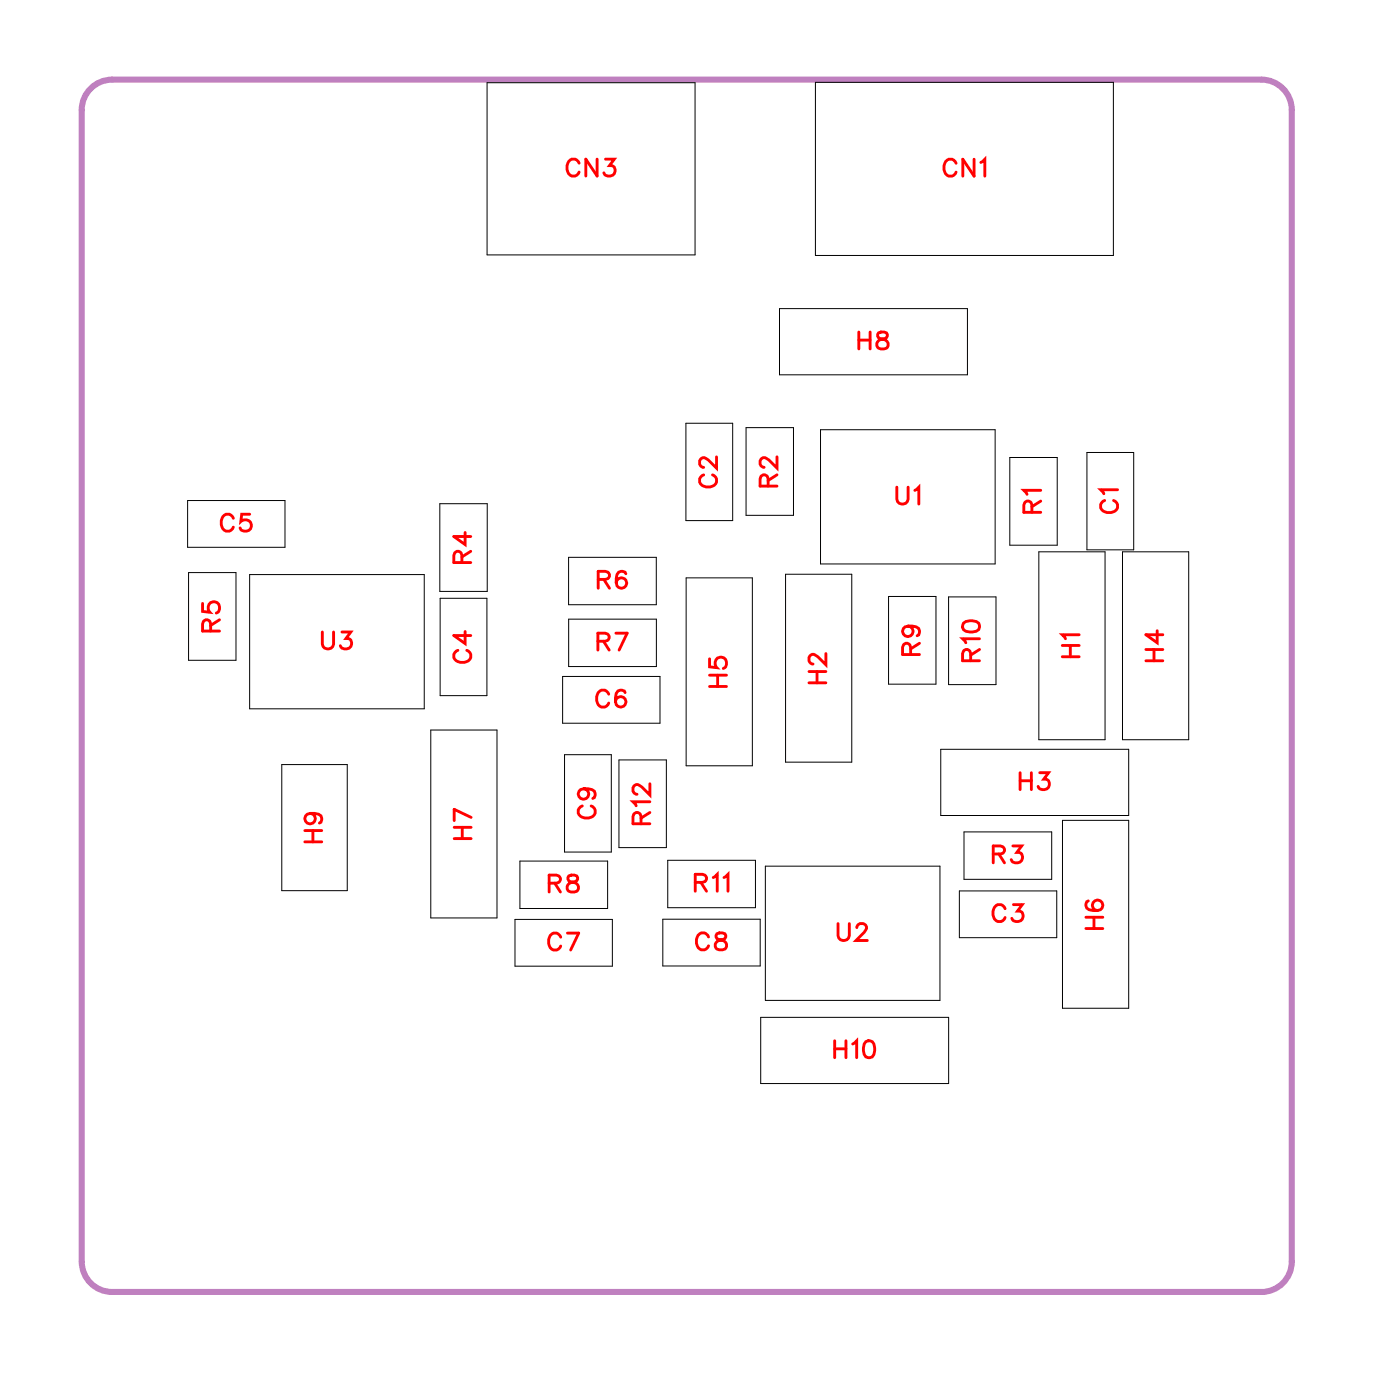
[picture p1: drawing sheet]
<svg xmlns="http://www.w3.org/2000/svg" width="58mm" height="59mm" viewBox="0 0 58 59" stroke-linecap="round" stroke-linejoin="round" font-family="sans-serif">
<path d="M4.7 3.3h48.2a1.27 1.27 0 0 1 1.2 1.3v48.3a1.27 1.27 0 0 1-1.2 1.2h-48.2a1.27 1.27 0 0 1-1.3-1.2v-48.3a1.27 1.27 0 0 1 1.3-1.3" fill="none" stroke="#bf80bf" stroke-width=".25"/>
<g fill="none" stroke="#000" stroke-width=".04">
<path d="M20.4 3.5h8.7v7.2h-8.7zM28.7 17.7h2v4.1h-2zM31.3 17.9h1.9v3.7h-1.9zM32.7 12.9h7.8v2.8h-7.8zM34.2 3.5h12.4v7.2h-12.4zM34.4 18h7.3v5.6h-7.3zM42.3 19.2h2v3.6h-2zM45.5 19h2v4h-2zM7.9 21h4v1.9h-4zM7.9 24h2v3.7h-2zM10.5 24.1h7.3v5.6h-7.3zM11.8 32h2.7v5.3h-2.7z"/>
<path d="M18 30.6h2.8v7.9h-2.8zM18.4 21.1h2v3.7h-2zM18.4 25.1h2v4h-2zM21.6 38.5h4.1v2h-4.1zM21.8 36.1h3.7v2h-3.7zM23.6 28.3h4.1v2h-4.1zM23.7 31.6h1.9v4.1h-1.9zM23.8 23.4h3.7v1.9h-3.7zM23.8 25.9h3.7v2h-3.7zM25.9 31.8h2v3.7h-2zM27.8 38.5h4.1v2h-4.1zM28 36h3.7v2h-3.7z"/>
<path d="M28.7 24.2h2.8v7.9h-2.8zM32.1 36.3h7.3v5.6h-7.3zM32.9 24.1h2.8v7.8h-2.8zM37.2 25h2v3.7h-2zM39.4 31.4h7.9v2.8h-7.9zM39.7 25h2v3.7h-2zM40.2 37.3h4.1v2h-4.1zM40.4 34.9h3.7v1.9h-3.7zM43.5 23.1h2.8v7.9h-2.8zM44.5 34.4h2.8v7.8h-2.8zM47 23.1h2.8v7.9h-2.8zM31.9 42.6h7.8v2.8h-7.8z"/>
</g>
<g fill="none" stroke="#f00" stroke-width=".12">
<path d="M24.3 6.8a.26 .26 0 0 0-.3-.1 .26 .26 0 0 0-.2 .2v.2a.26 .26 0 0 0 .2 .3 .26 .26 0 0 0 .3-.2M25 6.7v.7l-.5-.7v.7M25.4 6.7h.3l-.2 .2a.24 .24 0 0 1 .2 .4 .24 .24 0 0 1-.4-.1M29.5 19.9a.26 .26 0 0 0-.2 .3 .26 .26 0 0 0 .3 .2h.2a.26 .26 0 0 0 .2-.2 .26 .26 0 0 0-.1-.3M30 19.1v.5l-.3-.3-.3-.1-.1 .1v.1l.2 .2M32.6 19.1v.5l-.4-.3-.2-.1-.2 .1v.1l.2 .2M32.6 19.9l-.4 .2M36 13.9v.7M36 14.3h.5M36.5 13.9v.7M36.8 13.9v.2l.3 .2 .1 .1a.24 .24 0 0 1-.2 .2 .24 .24 0 0 1-.3-.2l.5-.3-.1-.2zM40.1 6.8a.26 .26 0 0 0-.3-.1 .26 .26 0 0 0-.2 .2v.2a.26 .26 0 0 0 .2 .3 .26 .26 0 0 0 .3-.2"/>
<path d="M40.8 6.7v.7l-.5-.7v.7M41.1 6.8l.2-.1v.7M8.5 25.3v.3l.3 .1a.25 .25 0 0 1 0-.4 .25 .25 0 0 1 .4 0 .25 .25 0 0 1-.1 .4M8.8 26.4v-.4h-.2l-.1 .1v.3h.7M9.2 26l-.4 .2M9.8 21.7a.26 .26 0 0 0-.3-.2 .26 .26 0 0 0-.2 .3v.2a.26 .26 0 0 0 .2 .3 .26 .26 0 0 0 .3-.2M10.5 21.5h-.4v.4a.25 .25 0 0 1 .4-.1 .25 .25 0 0 1-.1 .4 .25 .25 0 0 1-.3-.1M12.8 35.3h.7M12.8 34.8h.7M13 34.1a.22 .22 0 0 1 .2 .3 .22 .22 0 0 1-.3 .1 .22 .22 0 0 1 0-.4h.1a.34 .34 0 0 1 .5 .3l-.1 .1M13.1 34.8v.5M13.5 26.5v.5l.2 .2 .2-.1 .1-.6"/>
<path d="M14.3 26.5h.4l-.2 .3a.24 .24 0 0 1 .2 .3 .24 .24 0 0 1-.4 0M19 35.1h.7M19 34.7h.7M19.2 27.2a.26 .26 0 0 0-.2 .3 .26 .26 0 0 0 .3 .3h.2a.26 .26 0 0 0 .2-.3 .26 .26 0 0 0-.1-.3M19.4 23.6l-.1-.4-.2-.1-.1 .2v.3h.7M19.4 34.7v.4M19.5 26.5v.5l-.5-.4h.7M19.5 22.3v.5l-.5-.3h.7M19.7 23.1l-.3 .2M19.7 34.3l-.7-.4v.5M23 37h.4l.1-.2-.2-.1h-.3v.7M23.2 37l.3 .4"/>
<path d="M23.5 39.3a.26 .26 0 0 0-.3-.2 .26 .26 0 0 0-.2 .3v.1a.26 .26 0 0 0 .2 .3 .26 .26 0 0 0 .3-.2M23.8 39.1h.4l-.3 .7M23.8 36.7v.2l.3 .1 .1 .1a.24 .24 0 0 1-.2 .3 .24 .24 0 0 1-.2-.3l.4-.3v-.1zM24.4 33.8a.26 .26 0 0 0-.2 .3 .26 .26 0 0 0 .3 .2h.2a.26 .26 0 0 0 .2-.2 .26 .26 0 0 0-.1-.3M24.5 33a.22 .22 0 0 1 .2 .3 .22 .22 0 0 1-.4 .1 .22 .22 0 0 1 0-.3l.2-.1a.34 .34 0 0 1 .4 .3l-.1 .2M25.1 26.9l.4-.1v-.1l-.1-.2h-.3v.7M25.1 24.3l.4-.1v-.1l-.1-.2h-.3v.7M25.3 26.9l.2 .3M25.3 24.3l.2 .3M25.5 29.1a.26 .26 0 0 0-.3-.2 .26 .26 0 0 0-.2 .3v.2a.26 .26 0 0 0 .2 .2 .26 .26 0 0 0 .3-.1M25.8 26.5h.5l-.4 .7M26.2 29a.35 .35 0 0 0-.5 .2 .35 .35 0 0 0 .3 .4 .22 .22 0 0 0 .2-.2 .22 .22 0 0 0-.2-.2 .22 .22 0 0 0-.2 .2"/>
<path d="M26.2 24a.35 .35 0 0 0-.4 .2 .35 .35 0 0 0 .2 .4 .22 .22 0 0 0 .3-.2 .22 .22 0 0 0-.2-.2 .22 .22 0 0 0-.3 .2M26.9 34.5l-.1-.4-.1-.1-.2 .2v.3h.7M27.2 33.6h-.7l.2 .2M27.2 32.8v.5l-.3-.3-.2-.1-.2 .1v.1l.2 .2M27.2 34l-.3 .3M29.1 37l.4-.1 .1-.1-.2-.2h-.3v.7M29.4 37l.2 .3M29.7 39.3a.26 .26 0 0 0-.3-.2 .26 .26 0 0 0-.2 .3v.1a.26 .26 0 0 0 .2 .3 .26 .26 0 0 0 .3-.2M29.7 27.6v.3l.3 .1a.25 .25 0 0 1 0-.4 .25 .25 0 0 1 .4 0 .25 .25 0 0 1-.1 .4M29.7 28.8h.7M29.7 28.3h.7M29.9 36.8l.2-.2v.7"/>
<path d="M30 39.1v.2l.3 .1 .1 .2a.24 .24 0 0 1-.2 .2 .24 .24 0 0 1-.2-.2l.4-.3v-.2zM30.1 28.3v.5M30.3 36.8l.2-.2v.7M32.2 20.4v-.4l-.2-.1-.2 .2v.3h.8M33.9 28.6h.7M33.9 28.1h.7M34.2 28.1v.5M34.6 27.4v.5l-.3-.4-.3-.1-.1 .2v.1l.2 .1M35.1 38.7v.5l.2 .2 .2-.1 .1-.6M35.9 38.9l.1-.2h.2l.1 .1-.1 .3-.3 .3h.4M37.6 20.4v.5l.2 .2 .2-.1v-.6M38.1 26.2a.22 .22 0 0 1 .1 .3 .22 .22 0 0 1-.3 .1 .22 .22 0 0 1 0-.3l.2-.1a.34 .34 0 0 1 .4 .3l-.1 .1"/>
<path d="M38.2 27.4l-.1-.4h-.1l-.2 .1v.3h.7M38.3 20.5l.2-.1v.7M38.5 27l-.3 .2M40.4 26.1l.2-.1a.3 .3 0 0 1 .4 .3 .38 .38 0 0 1-.3 .2 .38 .38 0 0 1-.4-.3zM40.7 27.7l-.1-.4-.1-.1-.2 .2v.3h.7M41 26.8h-.7l.2 .1M41 27.2l-.3 .3M41.6 35.8h.4l.1-.2-.2-.2h-.3v.8M41.8 35.8l.3 .4M42.1 38.1a.26 .26 0 0 0-.3-.2 .26 .26 0 0 0-.2 .3v.1a.26 .26 0 0 0 .2 .3 .26 .26 0 0 0 .3-.2M42.4 35.4h.4l-.2 .3a.24 .24 0 0 1 .2 .4 .24 .24 0 0 1-.4-.1M42.5 37.9h.3l-.2 .3a.24 .24 0 0 1 .2 .4 .24 .24 0 0 1-.4-.1"/>
<path d="M42.7 32.4v.7M42.7 32.7h.5M43.2 32.4v.7M43.2 21.5v-.4l-.2-.1-.1 .2v.3h.7M43.6 32.4h.3l-.2 .3a.24 .24 0 0 1 .2 .3 .24 .24 0 0 1-.4 0M43.6 20.5h-.7l.1 .2M43.6 21l-.4 .2M44.5 27.5h.7M44.5 27h.7M44.8 27v.5M45.2 26.6h-.7l.1 .2M45.5 38.9h.7"/>
<path d="M45.5 38.4h.7M45.6 37.7l-.1 .1a.35 .35 0 0 0 .3 .4 .35 .35 0 0 0 .4-.2 .22 .22 0 0 0-.2-.3 .22 .22 0 0 0-.2 .2 .22 .22 0 0 0 .2 .3M45.8 38.4v.5M46.3 21a.26 .26 0 0 0-.2 .3 .26 .26 0 0 0 .3 .2h.2a.26 .26 0 0 0 .2-.2 .26 .26 0 0 0-.1-.3M46.8 20.5h-.7l.1 .2M48 27.7h.7M48 27.2h.7M48.3 27.2v.5M48.5 26.4v.5l-.5-.3h.7M35 43.6v.7M35 43.9h.4M35.4 43.6v.7"/>
<path d="M35.7 43.7l.2-.1v.7M36.3 43.6h.1a.37 .37 0 0 1 .3 .4 .37 .37 0 0 1-.3 .3 .45 .45 0 0 1-.1-.7z"/>
</g>
<g font-size="1.2" fill="#fff">
<text x="23.7" y="7.7">CN3</text>
<text x="39.5" y="7.7">CN1</text>
<text x="35.9" y="14.9">H8</text>
<text x="9.2" y="22.6">C5</text>
<text x="20" y="23.6" transform="rotate(-90 20 23.6)">R4</text>
<text x="30.3" y="20.5" transform="rotate(-90 30.3 20.5)">C2</text>
<text x="32.9" y="20.4" transform="rotate(-90 32.9 20.4)">R2</text>
<text x="37.5" y="21.4">U1</text>
<text x="43.9" y="21.5" transform="rotate(-90 43.9 21.5)">R1</text>
<text x="47.1" y="21.5" transform="rotate(-90 47.1 21.5)">C1</text>
<text x="9.5" y="26.5" transform="rotate(-90 9.5 26.5)">R5</text>
<text x="13.4" y="27.5">U3</text>
<text x="20" y="27.8" transform="rotate(-90 20 27.8)">C4</text>
<text x="24.9" y="29.9">C6</text>
<text x="25" y="27.5">R7</text>
<text x="25" y="24.9">R6</text>
<text x="30.7" y="28.8" transform="rotate(-90 30.7 28.8)">H5</text>
<text x="34.9" y="28.7" transform="rotate(-90 34.9 28.7)">H2</text>
<text x="38.8" y="27.5" transform="rotate(-90 38.8 27.5)">R9</text>
<text x="41.3" y="27.7" transform="rotate(-90 41.3 27.7)">R10</text>
<text x="45.5" y="27.6" transform="rotate(-90 45.5 27.6)">H1</text>
<text x="49" y="27.7" transform="rotate(-90 49 27.7)">H4</text>
<text x="13.8" y="35.3" transform="rotate(-90 13.8 35.3)">H9</text>
<text x="20" y="35.2" transform="rotate(-90 20 35.2)">H7</text>
<text x="25.2" y="34.3" transform="rotate(-90 25.2 34.3)">C9</text>
<text x="27.5" y="34.6" transform="rotate(-90 27.5 34.6)">R12</text>
<text x="42.7" y="33.4">H3</text>
<text x="22.9" y="40.1">C7</text>
<text x="22.9" y="37.7">R8</text>
<text x="29.1" y="37.6">R11</text>
<text x="29.1" y="40.1">C8</text>
<text x="35" y="39.7">U2</text>
<text x="41.5" y="38.9">C3</text>
<text x="41.6" y="36.5">R3</text>
<text x="46.5" y="39" transform="rotate(-90 46.5 39)">H6</text>
<text x="34.9" y="44.6">H10</text>
</g>
</svg>
